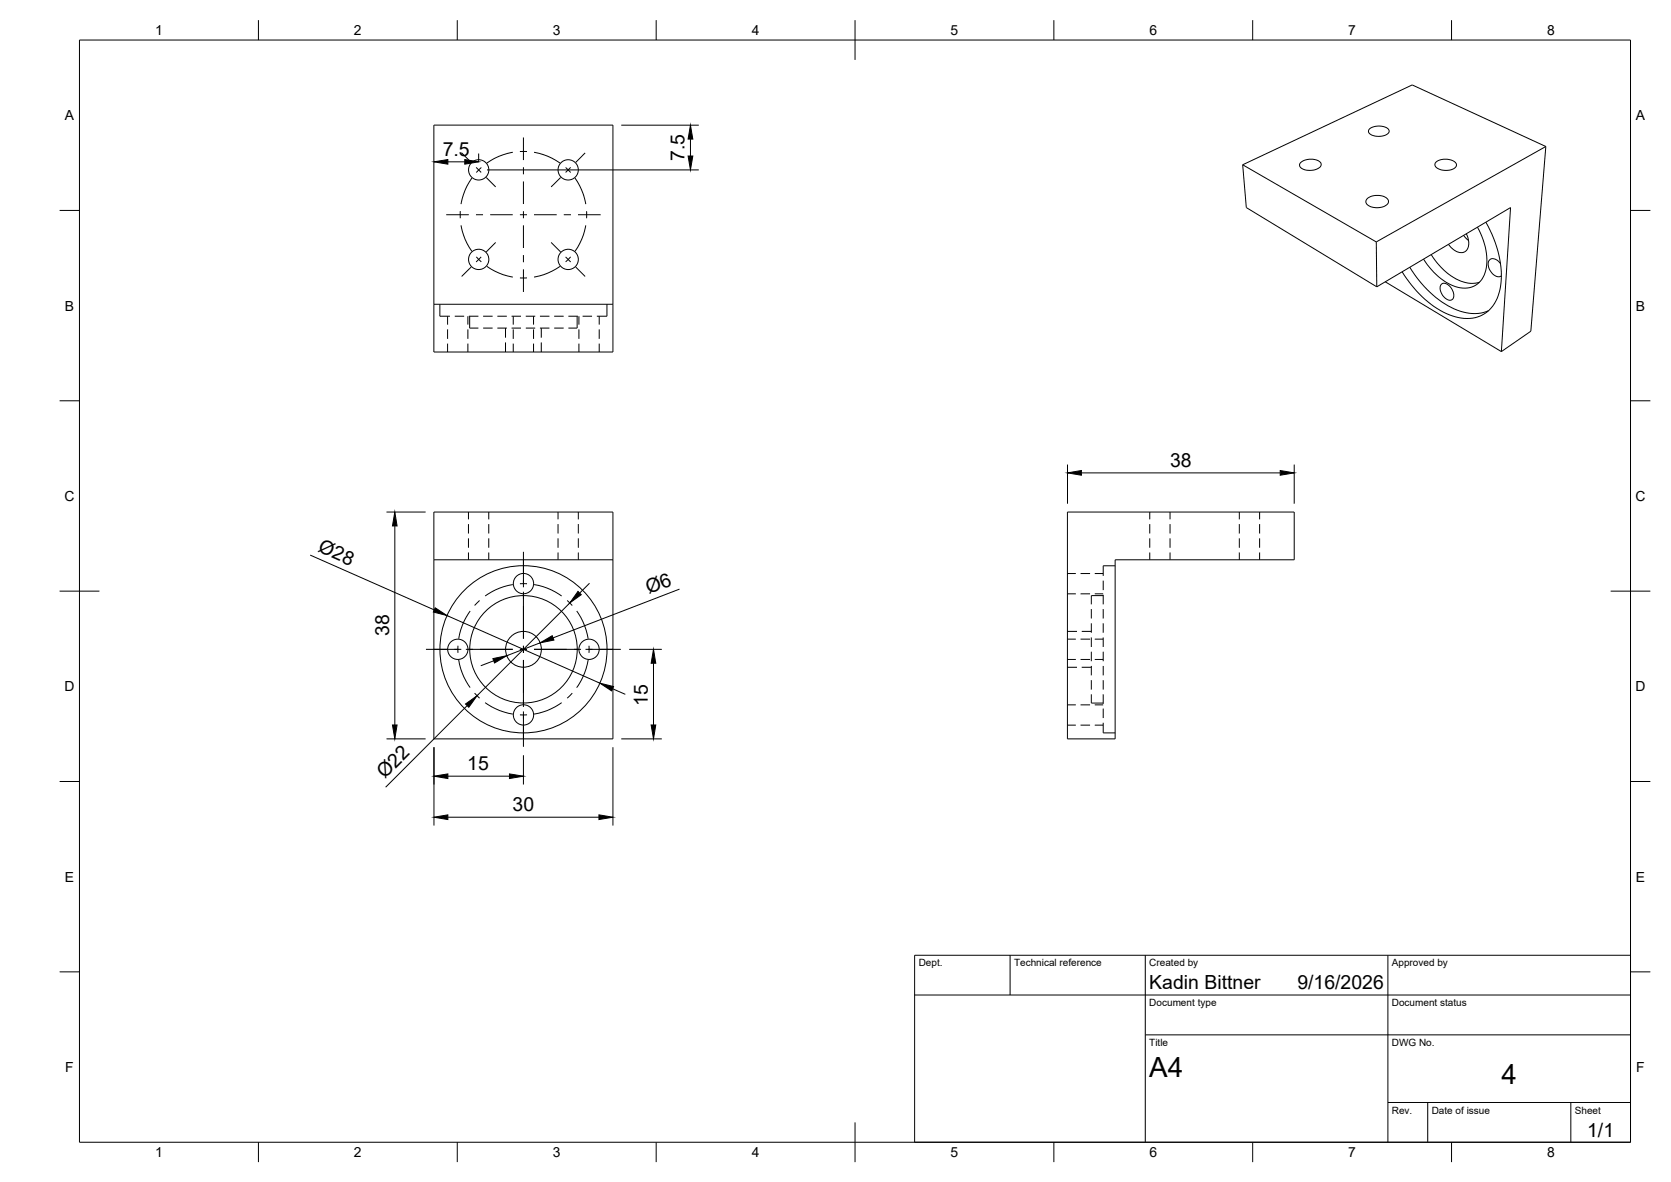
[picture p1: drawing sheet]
<svg xmlns="http://www.w3.org/2000/svg" width="420mm" height="297mm" viewBox="0 0 420 297" stroke-linecap="round" stroke-linejoin="round" font-family="sans-serif">
<!-- layer: Visible -->
<g fill="none" stroke="#000" stroke-width=".25">
<path d="M109.1 31.4h45v57.1h-45zM344.4 32.4a4 4 0 0 1 4.8 .2 1.06 1.06 0 0 1-1 1.4 3.6 3.6 0 0 1-4.1-.8zM388.7 36.8l-33.6-15.5-42.6 20.1M388.7 36.8l-42.6 24M388.7 36.8l-3.8 46.4-7.4 5.2M312.5 41.4l.9 10.8 32.8 19.9M312.5 41.4l33.6 19.4M326.9 41a4 4 0 0 1 5.2 0 1.26 1.26 0 0 1-1.1 1.6 3.8 3.8 0 0 1-4.2-.7l-.1-.5zM343.8 49.9a4.1 4.1 0 0 1 5.2 .3 1.26 1.26 0 0 1-1.1 1.7 4 4 0 0 1-4.3-.8l-.2-.5zM361 40.8a3.9 3.9 0 0 1 5.2 .4 1.77 1.77 0 0 1-2.2 1.6 3.2 3.2 0 0 1-3.2-1.2v-.4zM368 59.1l1.3 1.3M368.7 58.7a3.5 3.5 0 0 1-.4 4.6 3.5 3.5 0 0 1-4.1-1.9"/>
<path d="M371.5 57.1a14.5 14.5 0 0 1 1.7 12.1 5.6 5.6 0 0 1-7.8 2.6 16.4 16.4 0 0 1-7.5-6.7M373.6 55.8a24.5 24.5 0 0 1 3.4 17.7 8.3 8.3 0 0 1-11.1 6.1 24.8 24.8 0 0 1-13.3-11.3M109.1 76.5h45M346.1 60.8l.1 11.3M346.2 72.1l33.6-19.9-2.3 36.2M348.3 70.8l29.2 17.6M354.5 67.2a24.7 24.7 0 0 0 13.5 11.2 9.3 9.3 0 0 0 6.3-.3M359.9 64a14.3 14.3 0 0 0 9.9 7.2l2.2-.3M362.5 71.4a2.16 2.16 0 0 1 2.8 1.6 1.48 1.48 0 0 1-.7 2.5 3.1 3.1 0 0 1-2.3-3.9zM377.3 66.3a1.91 1.91 0 0 0-2.8-.9 3.1 3.1 0 0 0 2.6 4.1l.4-.2M109.1 128.7h45v57h-45zM268.4 128.7h57v12h-45v45h-12z"/>
<path d="M109.1 140.7h45"/>
<circle cx="120.4" cy="42.7" r="2.55"/>
<circle cx="142.9" cy="42.7" r="2.55"/>
<circle cx="120.4" cy="65.2" r="2.55"/>
<circle cx="142.9" cy="65.2" r="2.55"/>
<circle cx="131.6" cy="146.7" r="2.55"/>
<circle cx="115.1" cy="163.2" r="2.55"/>
<circle cx="131.6" cy="163.2" r="13.5"/>
<circle cx="131.6" cy="163.2" r="4.5"/>
<circle cx="131.6" cy="179.7" r="2.55"/>
<circle cx="131.6" cy="163.2" r="21"/>
<circle cx="148.1" cy="163.2" r="2.55"/>
</g>
<!-- layer: Hidden -->
<g fill="none" stroke="#000" stroke-width=".25">
<path d="M110.6 76.5v3h2.5M112.5 79.5v2.1M114.3 79.5h2.4M117.6 79.5v2.1M117.9 79.5h2.4M118.1 79.5v3h2.2M121.5 79.5h2.4M125.1 79.5h2.3M128.6 79.5h2.4M129.1 79.5v2.1M132.2 79.5h2.4M134.2 79.5v2.1"/>
<path d="M135.8 79.5h2.4M139.3 79.5h2.4M142.9 79.5h2.4M145.1 79.5v3h-2.2M145.6 79.5v2.1M146.5 79.5h2.4M150.7 79.5v2.1M152.6 76.5v3h-2.5M112.5 82.8v2.4M112.5 86.3v2.2M117.6 82.8v2.4M117.6 86.3v2.2"/>
<path d="M121.5 82.5h2.4M125.1 82.5h2.3M127.1 82.5v2.4M127.1 86v2.5M128.6 82.5h2.4M129.1 82.8v2.4M129.1 86.3v2.2M132.2 82.5h2.4M134.2 82.8v2.4M134.2 86.3v2.2M135.8 82.5h2.4M136.1 82.5v2.4"/>
<path d="M136.1 86v2.5M139.3 82.5h2.4M145.6 82.8v2.4M145.6 86.3v2.2M150.7 82.8v2.4M150.7 86.3v2.2M117.8 128.7v1.8M117.8 131.7v2.4M117.8 135.3v2.4M117.8 138.8v1.9M122.9 128.7v1.8M122.9 131.7v2.4"/>
<path d="M122.9 135.3v2.4M122.9 138.8v1.9M140.3 128.7v1.8M140.3 131.7v2.4M140.3 135.3v2.4M140.3 138.8v1.9M145.4 128.7v1.8M145.4 131.7v2.4M145.4 135.3v2.4M145.4 138.8v1.9M289.1 128.7v1.8M289.1 131.7v2.4"/>
<path d="M289.1 135.3v2.4M289.1 138.8v1.9M294.2 128.7v1.8M294.2 131.7v2.4M294.2 135.3v2.4M294.2 138.8v1.9M311.6 128.7v1.8M311.6 131.7v2.4M311.6 135.3v2.4M311.6 138.8v1.9M316.7 128.7v1.8M316.7 131.7v2.4"/>
<path d="M316.7 135.3v2.4M316.7 138.8v1.9M268.4 149.2h2.1M268.4 144.1h2.1M268.4 158.7h2.4M271.7 149.2h2.4M271.7 144.1h2.4M272 158.7h2.4M274.4 156.6v2.4M274.4 153.1v2.3M275.3 149.2h2.1M275.3 144.1h2.1"/>
<path d="M277.4 149.7h-3v2.2M277.4 156.6v2.4M277.4 153.1v2.3M277.4 149.5v2.4M277.4 145.9v2.4M280.4 142.2h-3v2.5M268.4 165.7h2.1M268.4 160.6h2.1M268.4 177.1h2.1M268.4 167.7h2.4M271.7 165.7h2.4M271.7 160.6h2.4"/>
<path d="M271.7 177.1h2.4M272 167.7h2.4M274.4 174.5v2.2h3M274.4 170.9v2.4M274.4 167.4v2.3M274.4 163.8v2.4M274.4 160.2v2.4M275.3 165.7h2.1M275.3 160.6h2.1M275.3 177.1h2.1M277.4 178.1v2.4M277.4 174.5v2.4"/>
<path d="M277.4 170.9v2.4M277.4 167.4v2.3M277.4 163.8v2.4M277.4 160.2v2.4M268.4 182.2h2.1M271.7 182.2h2.4M275.3 182.2h2.1M277.4 181.6v2.6h3"/>
</g>
<!-- layer: BORDER -->
<g fill="none" stroke="#000" stroke-width=".25">
<path d="M20 10.1h390v276.9h-390zM65 5.1v5M115 5.1v5M165 5.1v5M215 5.1v10M265 5.1v5M315 5.1v5M365 5.1v5M15 52.9h5M410 52.9h5M15 100.7h5M410 100.7h5"/>
<path d="M15 148.6h10M405 148.6h10M15 196.4h5M410 196.4h5M15 244.2h5M410 244.2h5M65 287v5M115 287v5M165 287v5M215 282.1v9.9M265 287v5M315 287v5"/>
<path d="M365 287v5"/>
</g>
<!-- layer: TITLEBLOCK -->
<path d="M230 240.1h180v46.9h-180zM230 250h180M254 240.1v9.9M288 240.1v46.9M349 240.1v46.9M288 260.1h122M349 277.1h61M359 277.1v9.9M395 277.1v9.9" fill="none" stroke="#000" stroke-width=".25"/>
<!-- layer: Smart Centers -->
<g fill="none" stroke="#000" stroke-width=".25">
<path d="M116.1 38.4l2.4 2.4M128.9 38.3l-3.5 1-3 1.7M130.7 38.1h1.8M131.6 34.6v5.6M134.3 38.3l3.5 1 3 1.7M147.1 38.4l-2.3 2.4M112.2 54h5.7M115.7 53.1v1.7M115.9 56.6l1 3.5 1.7 3M118.6 44.8l-1.7 3-1 3.5M119.7 54h1.8M119.7 42.1l1.3 1.2"/>
<path d="M121 42.1l-1.2 1.3M122.3 44.6l2.3 2.4M123.3 54h5.6M130.7 54h1.8M131.6 42v1.8M131.6 45.6v5.7M131.6 53.1v1.7M131.6 56.6v5.7M134.3 54h5.7M141 44.6l-2.4 2.4M141.8 54h1.8M142.2 42.1l1.3 1.3"/>
<path d="M143.5 42.1l-1.3 1.2M144.6 44.8l1.7 3 1 3.5M145.3 54h5.7M147.3 56.6l-1 3.5-1.7 3M147.5 53.1v1.7M118.5 67.1l-2.4 2.4M119.8 64.5l1.2 1.3M121 64.6l-1.3 1.2M122.4 66.9l3 1.7 3.5 1M124.6 60.9l-2.3 2.4M130.7 69.8h1.8M131.6 64.1v1.8"/>
<path d="M131.6 67.7v5.7M138.6 60.9l2.4 2.4M140.8 66.9l-3 1.7-3.5 1M142.2 64.6l1.3 1.2M143.5 64.5l-1.3 1.3M144.8 67.1l2.3 2.4M131.6 138.7v8.9M118.2 153.6l-1 1.5-1 2.1-.9 3.3M120.6 150.9l-1.3 1.3M128.9 146.9l-3.3 .9-2 1-1.6 1M131.6 148.7v11.8M132.5 146.7h-1.8"/>
<path d="M134.3 146.9l3.3 .9 2 1 1.6 1M142.6 150.9l1.3 1.3M145 153.6l1 1.5 1 2.1 .9 3.3M107.1 163.2h8.9M115.1 162.3v1.8M115.3 165.8l.9 3.3 1 2.1 1 1.6M117.1 163.2h11.8M119.3 174.2l1.3 1.3M122 176.6l1.6 1 2 1 3.3 .9M130.7 163.2h1.8M131.6 162.3v1.8M131.6 165.8v11.9"/>
<path d="M131.6 178.8v8.9M132.5 179.6h-1.8M134.3 163.2h11.8M141.2 176.6l-1.6 1-2 1-3.3 .9M143.9 174.2l-1.3 1.3M147.2 163.2h8.9M147.9 165.8l-.9 3.3-1 2.1-1 1.6M148.1 162.3v1.8"/>
</g>
<!-- layer: FD_Dimensions -->
<g fill="none" stroke="#000" stroke-width=".25">
<path d="M120.4 38.6v2M156.2 31.5h19.5M173.6 35v4.2M112.6 40.7h4.3M122.4 42.7h53.3M268.4 116.7v9.9M271.9 118.8h50M325.4 116.7v9.9M78 139.5l31.2 13.8M97.2 128.7h9.8M99.3 132.2v50M112.4 154.7l38.4 17"/>
<path d="M143.3 151.5l-23.3 23.3M148.2 146.6l-2.4 2.4M170.9 148l-31.8 12.3M117.5 177.3l-20.5 20.5M124.1 166.1l-3.2 1.2M135.8 161.6l-8.4 3.2M154 173.1l3.2 1.4M158.2 163.2h8.2M164.3 166.7v15.5M97.2 185.7h9.8M109.1 187.8v19.7M112.6 195.1h15.5"/>
<path d="M131.6 189.8v7.4M154.1 187.8v19.7M156.2 185.7h10.2M112.6 205.4h38"/>
</g>
<g fill="#000" stroke="#000" stroke-width=".25">
<path d="M173 39.2h1.2l-.6 3.5zM173.6 31.5l.6 3.5h-1.2zM109.1 40.7l3.5-.6v1.2zM116.9 40.1l3.5 .6-3.5 .6zM268.4 118.8l3.5-.6v1.2zM321.9 118.2l3.5 .6-3.5 .6zM99.3 128.7l.5 3.5h-1.1zM109.4 152.7l3 2-3.4-.9zM135.8 161.6l3.1-1.8 .4 1.1zM145.3 148.6l.9 .8-2.9 2.1zM117.1 176.9l2.9-2.1-2.1 2.9zM123.9 165.5l3.5-.7-3 1.8z"/>
<path d="M150.8 171.7l3.5 .8-.5 1.1zM164.3 163.2l.6 3.5h-1.2zM98.7 182.2h1.1l-.5 3.5zM109.1 195.1l3.5-.6v1.2zM128.1 194.5l3.5 .6-3.5 .6zM163.7 182.2h1.2l-.6 3.5zM109.1 205.4l3.5-.6v1.2zM150.6 204.8l3.5 .6-3.5 .6z"/>
</g>
<g font-size="7">
<text x="289" y="270.6">A4</text>
<text x="377.5" y="272.3">4</text>
</g>
<g font-size="4.9">
<text x="111.3" y="39.2">7.5</text>
<text x="172.1" y="40.5" transform="rotate(-90 172.1 40.5)">7.5</text>
<text x="294.2" y="117.4">38</text>
<text x="79.7" y="138.6" transform="rotate(24 79.7 138.6)">Ø28</text>
<text x="163.1" y="149.4" transform="rotate(-21 163.1 149.4)">Ø6</text>
<text x="97.8" y="159.9" transform="rotate(-90 97.8 159.9)">38</text>
<text x="162.9" y="177.3" transform="rotate(-90 162.9 177.3)">15</text>
<text x="96.7" y="195.9" transform="rotate(-45 96.7 195.9)">Ø22</text>
<text x="117.5" y="193.6">15</text>
<text x="128.9" y="203.9">30</text>
<text x="289" y="248.5">Kadin Bittner</text>
<text x="326.2" y="248.5">9/16/2026</text>
<text x="399.1" y="285.7">1/1</text>
</g>
<g font-size="3.5">
<text x="39" y="8.8">1</text>
<text x="89" y="8.8">2</text>
<text x="139" y="8.8">3</text>
<text x="189" y="8.8">4</text>
<text x="239" y="8.8">5</text>
<text x="289" y="8.8">6</text>
<text x="339" y="8.8">7</text>
<text x="389" y="8.8">8</text>
<text x="16.3" y="30.2">A</text>
<text x="411.3" y="30.2">A</text>
<text x="16.3" y="78">B</text>
<text x="411.3" y="78">B</text>
<text x="16.2" y="125.9">C</text>
<text x="411.2" y="125.9">C</text>
<text x="16.2" y="173.7">D</text>
<text x="411.2" y="173.7">D</text>
<text x="16.3" y="221.6">E</text>
<text x="411.3" y="221.6">E</text>
<text x="16.4" y="269.4">F</text>
<text x="411.4" y="269.4">F</text>
<text x="39" y="290.8">1</text>
<text x="89" y="290.8">2</text>
<text x="139" y="290.8">3</text>
<text x="189" y="290.8">4</text>
<text x="239" y="290.8">5</text>
<text x="289" y="290.8">6</text>
<text x="339" y="290.8">7</text>
<text x="389" y="290.8">8</text>
</g>
<g font-size="2.5">
<text x="231" y="242.9">Dept.</text>
<text x="255" y="242.9">Technical reference</text>
<text x="289" y="242.9">Created by</text>
<text x="350" y="242.9">Approved by</text>
<text x="289" y="252.8">Document type</text>
<text x="350" y="252.8">Document status</text>
<text x="289" y="262.9">Title</text>
<text x="350" y="262.9">DWG No.</text>
<text x="350" y="279.9">Rev.</text>
<text x="360" y="279.9">Date of issue</text>
<text x="396" y="279.9">Sheet</text>
</g>
</svg>
